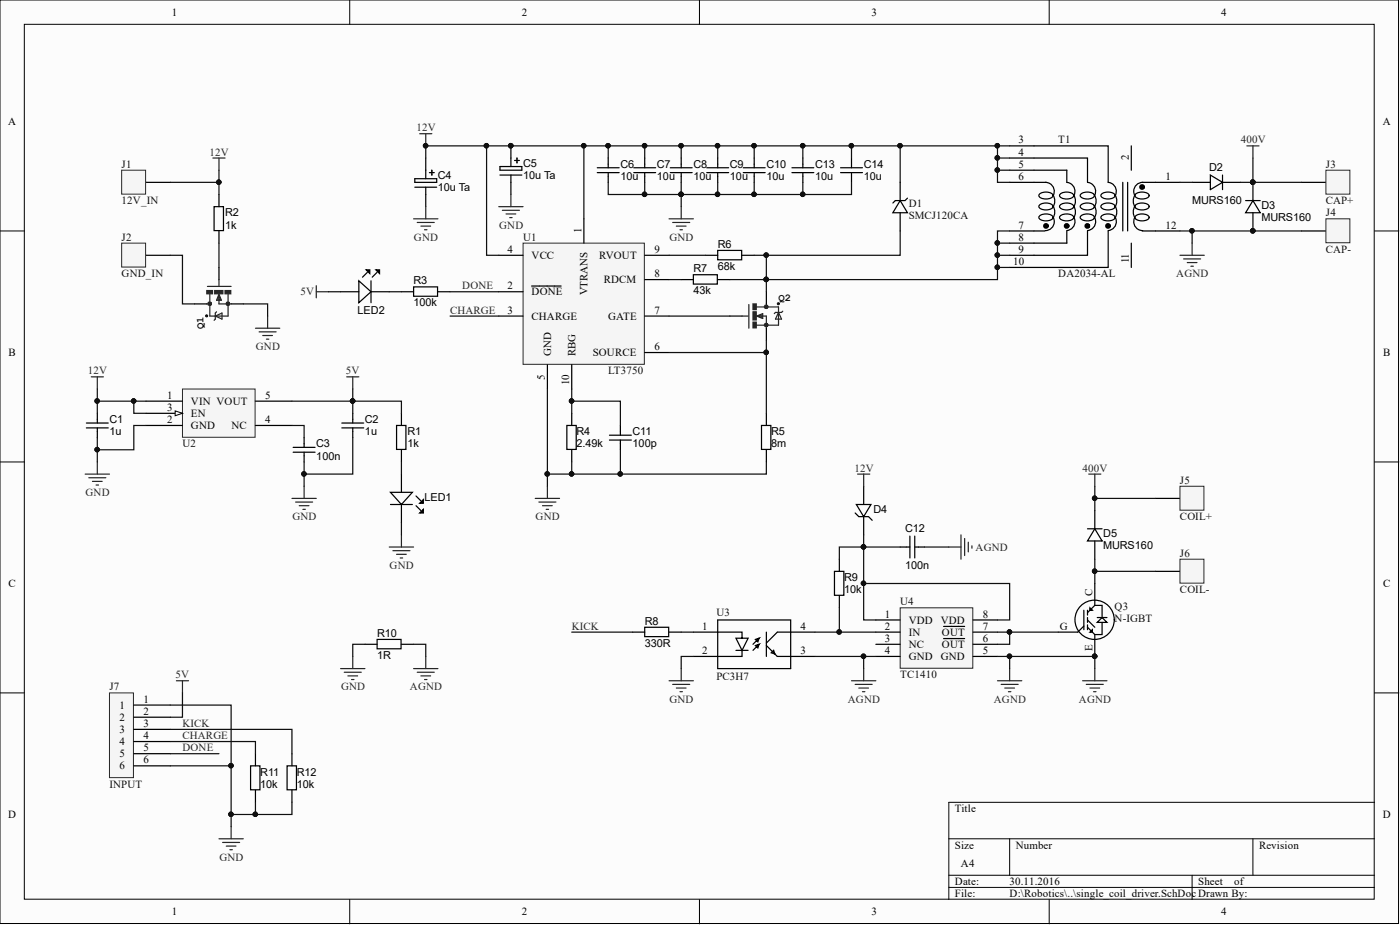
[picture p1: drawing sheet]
# Altium project single_coil_driver.PrjPcb
1 sheet, 48 parts. Net scope: global (net labels, ports and power ports of the same name join across sheets).
Board file: single_coil_driver.PcbDoc

## Sheet single_coil_driver.SchDoc
size A4

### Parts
C1  1u  [CAPC3216X180N]
C2  1u  [CAPC3216X180N]
C3  100n  [CAPC1608X90N]
C4  10u Ta  [CAPMP3528X210N]
C5  10u Ta  [CAPMP3528X210N]
C6  10u  [CAPC3216X180N]
C7  10u  [CAPC3216X180N]
C8  10u  [CAPC3216X180N]
C9  10u  [CAPC3216X180N]
C10  10u  [CAPC3216X180N]
C11  100p  [CAPC1608X90N]
C12  100n  [CAPC1608X90N]
C13  10u  [CAPC3216X180N]
C14  10u  [CAPC3216X180N]
D1  SMCJ120CA  [DO-214AB]
D2  MURS160  [DO-214AA]
D3  MURS160  [DO-214AA]
D4  (no value)  [SOD123]
D5  MURS160  [DO-214AA]
J1  12V_IN  [MEDIUM-POWER-VIA]
J2  GND_IN  [MEDIUM-POWER-VIA]
J3  CAP+  [MEDIUM-POWER-VIA]
J4  CAP-  [MEDIUM-POWER-VIA]
J5  COIL+  [MEDIUM-POWER-VIA]
J6  COIL-  [MEDIUM-POWER-VIA]
J7  INPUT  [MICRO-MATCH-6]
LED1  Green  [LED-0603-GREEN]  (value not drawn)
LED2  Green  [LED-0603-GREEN]  (value not drawn)
Q1  MOSFET-N  [SOT669]  (value not drawn)
Q2  MOSFET-N  [SOT669]  (value not drawn)
Q3  N-IGBT  [TO-247]
R1  1k  [RESC1608X55N]
R2  1k  [RESC1608X55N]
R3  100k  [RESC1608X55N]
R4  2.49k  [RESC1608X55N]
R5  8m  [RESC5025X70N]
R6  68k  [RESC1608X55N]
R7  43k  [RESC1608X55N]
R8  330R  [RESC1608X55N]
R9  10k  [RESC1608X55N]
R10  1R  [RESC1608X55N]
R11  10k  [RESC1608X55N]
R12  10k  [RESC1608X55N]
T1  DA2034-AL  [DA2034-AL]
U1  LT3750  [MSOP-10]
U2  LDO-SOT23-5  [SOT23-5]  (value not drawn)
U3  PC3H7  [SOIC127P680X230-4M]
U4  TC1410  [SO8]

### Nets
5V: C2.1 J7.2 LED2.A R1.1 U2.5(VOUT)
12V: C1.1 C4.1 C5.1 C6.1 C7.1 C8.1 C9.1 C10.1 C13.1 C14.1 D1.1 D4.A J1.1 R2.1 T1.3 T1.4 T1.5 T1.6 U1.1(VTRANS) U1.4(VCC) U2.1(VIN) U2.3(EN)
400V: D2.K D3.K D5.K J3.1 J5.1
AGND: C12.2 D3.A J4.1 Q3.E R10.1 T1.12 U3.3 U4.4(GND) U4.5(GND)
GND: C1.2 C2.2 C3.2 C4.2 C5.2 C6.2 C7.2 C8.2 C9.2 C10.2 C11.2 C13.2 C14.2 J7.1 J7.6 LED1.K Q1.S R4.1 R5.2 R10.2 R11.2 R12.2 U1.5(GND) U2.2(GND) U3.2
CHARGE: J7.4 R11.1 U1.3(CHARGE)
DONE: J7.5 R3.1 U1.2(~{DONE})
KICK: J7.3 R8.2 R12.1
NetC3_1: C3.1 U2.4(NC)
NetC11_1: C11.1 R4.2 U1.10(RBG)
NetC12_1: C12.1 D4.K R9.1 U4.1(VDD) U4.8(VDD)
NetD1_2: D1.2 Q2.D R6.2 R7.2 T1.7 T1.8 T1.9 T1.10
NetD2_A: D2.A T1.1
NetD5_A: D5.A J6.1 Q3.C
NetJ2_1: J2.1 Q1.D
NetLED1_A: LED1.A R1.2
NetLED2_K: LED2.K R3.2
NetQ1_G: Q1.G R2.2
NetQ2_G: Q2.G U1.7(GATE)
NetQ2_S: Q2.S R5.1 U1.6(SOURCE)
NetQ3_G: Q3.G U4.6(~{OUT}) U4.7(~{OUT})
NetR6_1: R6.1 U1.9(RVOUT)
NetR7_1: R7.1 U1.8(RDCM)
NetR8_1: R8.1 U3.1
NetR9_2: R9.2 U3.4 U4.2(IN)

Not connected (* = marked no-connect by the designer): T1 2 11; U4 3(NC)
